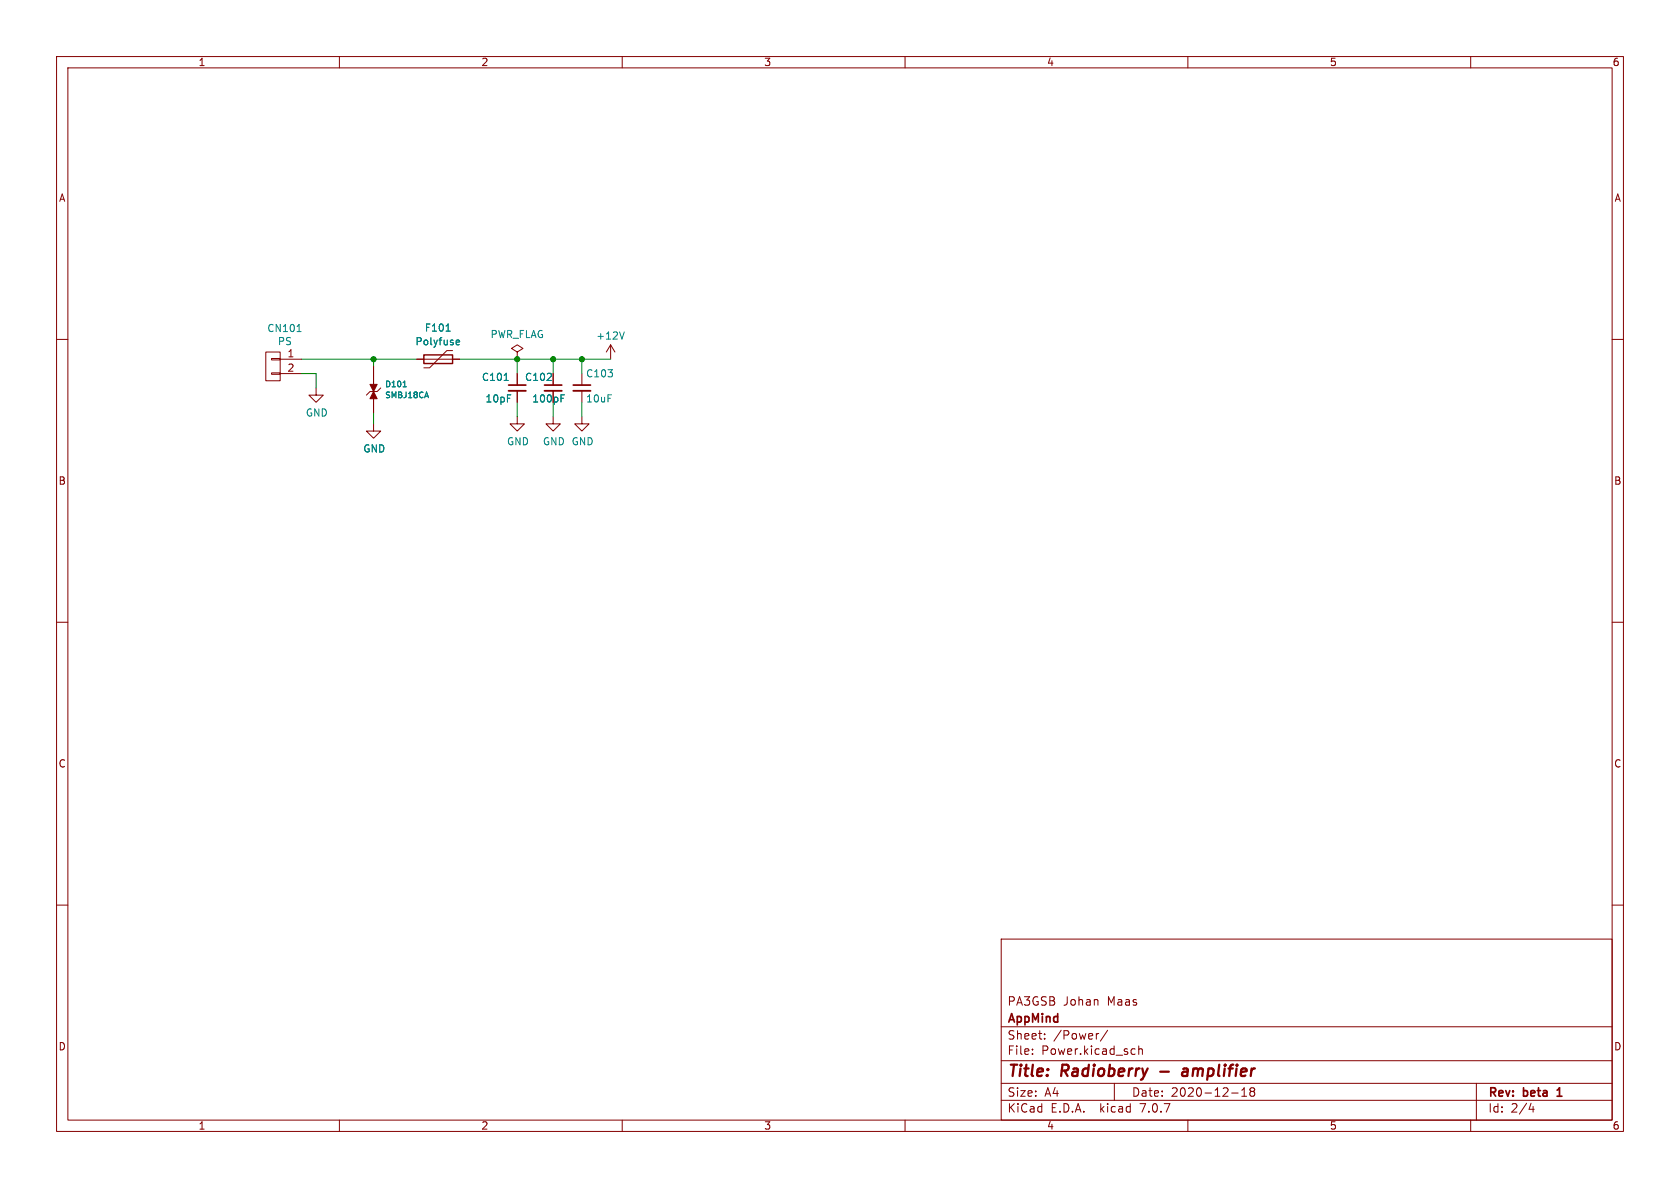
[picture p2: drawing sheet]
<svg xmlns="http://www.w3.org/2000/svg" width="297mm" height="210mm" viewBox="0 0 297 210" stroke-linecap="round" stroke-linejoin="round" font-family="sans-serif">
<g fill="none" stroke="#840000" stroke-width=".18">
<path d="M10 10h277v190h-277zM12 12h273v186h-273zM60 10v2M110 10v2M160 10v2M210 10v2M260 10v2M10 60h2M285 60h2M47 62.2h2.5v5.1h-2.5zM48 65.9h1.5v.3h-1.5zM48 63.4h1.5v.2h-1.5z"/>
<path d="M49.5 63.5h3.8M49.5 66h3.8M55.9 68.6v1.3h1.2l-1.2 1.2-1.3-1.2h1.3M66 74.9v1.3h1.3l-1.3 1.3-1.2-1.3h1.2M66 64.8v3.1M66 70.5v2.5M67.3 68.6l-.6 .6h-1.3l-.6 .7M73.7 63.5h7.6M80 62h-1l-3.1 3h-1M91.4 62.2l1.1-.6-1.1-.6-1 .6 1 .6v1.3M91.4 63.5h.1M91.4 73.7v1.2h1.3l-1.3 1.3-1.2-1.3h1.2"/>
<path d="M91.4 66v2.1M91.4 69.1v2M97.8 73.7v1.2h1.3l-1.3 1.3-1.3-1.3h1.3M97.8 66v2.1M97.8 69.1v2M102.9 73.7v1.2h1.2l-1.2 1.3-1.3-1.3h1.3M102.9 66v2.1M102.9 69.1v2M107.9 61l-.7 1.2M107.9 61v2.5M107.9 61l.8 1.2M10 110h2"/>
<path d="M285 110h2M10 160h2M285 160h2M177 166h108v32h-108zM60 198v2M110 198v2M160 198v2M177 194.5h108M177 191.5h108M177 187.5h108M177 181.5h108M182.5 186.3v.1"/>
<path d="M182.5 185.5v.1M184.7 183.6v.1M184.7 182.8v.1M194.2 182.7l-.2 .1M195.8 182.1l-1.3 2M197 191.5v3M200.2 185.4l.5 .1M200.7 186.3l-.5 .1M201.3 185.5l.2-.1 .4 .1 .1 .9M201.3 184.9v1.5M210 198v2M217.7 193.2h1.2"/>
<path d="M219.5 193.8h.9M219.5 192.7l.5-.4v1.5M221 192.4v.3l.2 .2M221.2 192.9l-.2 .3v.3l.2 .3 .5-.1 .1-.2-.1-.4-.2-.2M221.2 192.9h.3M221.7 192.4l.1 .3-.3 .2M260 198v2M261 191.5v6.5M270.7 195l-.4 1.1h.9M271 195.6v1"/>
</g>
<path d="M89.9 68.1h3.1M96.3 68.1h3M101.3 68.1h3.1M275.3 193.8h.8M275.4 192.6l-.1 .1" fill="none" stroke="#840000" stroke-width=".3"/>
<path d="M205.1 189.4h1.5M209.2 189l.2-.1 .5 .1M210 189.4h-.7a.4 .4 0 0 0-.3 .4 .4 .4 0 0 0 .2 .4l.7-.1" fill="none" stroke="#840000" stroke-width=".4"/>
<path d="M52.5 58.6h.7M78.9 58.5h.7M110.4 58.7l-.5 1.2M71.3 68.4h.5M80.6 60.8l.2 .2 .4-.1M80.6 60.3l.2-.2h.3l.1 .2v.1l-.6 .1M89.1 67.3h.8M99.2 70.4h.4M99.2 69.8h.6" fill="none" stroke="#008484" stroke-width=".18"/>
<path d="M89.9 69.1h3.1M96.3 69.1h3M101.3 69.1h3.1" fill="none" stroke="#840000" stroke-width=".33"/>
<path d="M74.9 62.7h5.1v1.6h-5.1z" fill="none" stroke="#840000" stroke-width=".25"/>
<g fill="#840000" stroke="#840000" stroke-width=".18">
<path d="M65.4 67.9h1.3l-.7 1.3z"/>
<path d="M66 69.2l.7 1.3h-1.3z"/>
</g>
<path d="M53.3 66h2.6v2.6M53.3 63.5h20.4M66 63.5v1.3M66 73v1.9M81.3 63.5h26.6M91.4 63.5v2.5M91.4 71.1v2.6M97.8 63.5v2.5M97.8 71.1v2.6M102.9 63.5v2.5M102.9 71.1v2.6" fill="none" stroke="#008400" stroke-width=".18"/>
<g fill="#008400" stroke="#008400" stroke-width=".18">
<circle cx="66" cy="63.5" r=".46"/>
<circle cx="97.8" cy="63.5" r=".46"/>
<circle cx="91.4" cy="63.5" r=".46"/>
<circle cx="102.9" cy="63.5" r=".46"/>
</g>
<g font-size="2.8" fill="#840000">
<text x="178" y="190.9">Title:</text>
<text x="187.7" y="190.9">Radioberry</text>
<text x="210.7" y="190.9">amplifier</text>
</g>
<g font-size="2.1" fill="#840000">
<text x="178" y="178">PA3GSB</text>
<text x="187.9" y="178">Johan</text>
<text x="195.8" y="178">Maas</text>
<text x="178" y="184">Sheet:</text>
<text x="178" y="181.2">AppMind</text>
<text x="186.2" y="184">/Power/</text>
<text x="178" y="186.7">File:</text>
<text x="184.1" y="186.7">Power.kicad_sch</text>
<text x="178" y="196.9">KiCad</text>
<text x="178" y="194.1">Size:</text>
<text x="184.7" y="194.1">A4</text>
<text x="185.7" y="196.9">E.D.A.</text>
<text x="194.6" y="196.9">kicad</text>
<text x="200" y="194.1">Date:</text>
<text x="201.8" y="196.9">7.0.7</text>
<text x="207" y="194.1">2020-12-18</text>
<text x="263" y="194.3">Rev:</text>
<text x="263" y="196.9">Id:</text>
<text x="267.1" y="196.9">2/4</text>
<text x="269.4" y="194.3">beta</text>
<text x="276" y="194.3">1</text>
</g>
<g font-size="1.8" fill="#840000">
<text x="35" y="11.9">1</text>
<text x="85" y="11.9">2</text>
<text x="135" y="11.9">3</text>
<text x="185" y="11.9">4</text>
<text x="235" y="11.9">5</text>
<text x="285" y="11.9">6</text>
<text x="10.3" y="35.9">A</text>
<text x="285.3" y="35.9">A</text>
<text x="50.7" y="63.2">1</text>
<text x="50.7" y="65.8">2</text>
<text x="10.3" y="85.9">B</text>
<text x="285.3" y="85.9">B</text>
<text x="10.3" y="135.9">C</text>
<text x="285.3" y="135.9">C</text>
<text x="10.3" y="185.9">D</text>
<text x="285.3" y="185.9">D</text>
<text x="35" y="199.9">1</text>
<text x="85" y="199.9">2</text>
<text x="135" y="199.9">3</text>
<text x="185" y="199.9">4</text>
<text x="235" y="199.9">5</text>
<text x="285" y="199.9">6</text>
</g>
<g font-size="1.8" fill="#008484">
<text x="47.2" y="58.9">CN101</text>
<text x="75" y="58.8">F101</text>
<text x="86.6" y="60">PWR_FLAG</text>
<text x="49" y="61.2">PS</text>
<text x="73.3" y="61.2">Polyfuse</text>
<text x="105.3" y="60.2">+12V</text>
<text x="85.1" y="67.5">C101</text>
<text x="85.7" y="71.3">10pF</text>
<text x="92.7" y="67.5">C102</text>
<text x="94" y="71.3">100pF</text>
<text x="103.5" y="66.9">C103</text>
<text x="103.5" y="71.3">10uF</text>
<text x="54" y="73.8">GND</text>
<text x="64.1" y="80.2">GND</text>
<text x="89.5" y="78.9">GND</text>
<text x="95.9" y="78.9">GND GND</text>
</g>
<g font-size="1.4" fill="#008484">
<text x="68" y="68.7">D101</text>
<text x="68" y="70.6">SMBJ18CA</text>
</g>
</svg>
